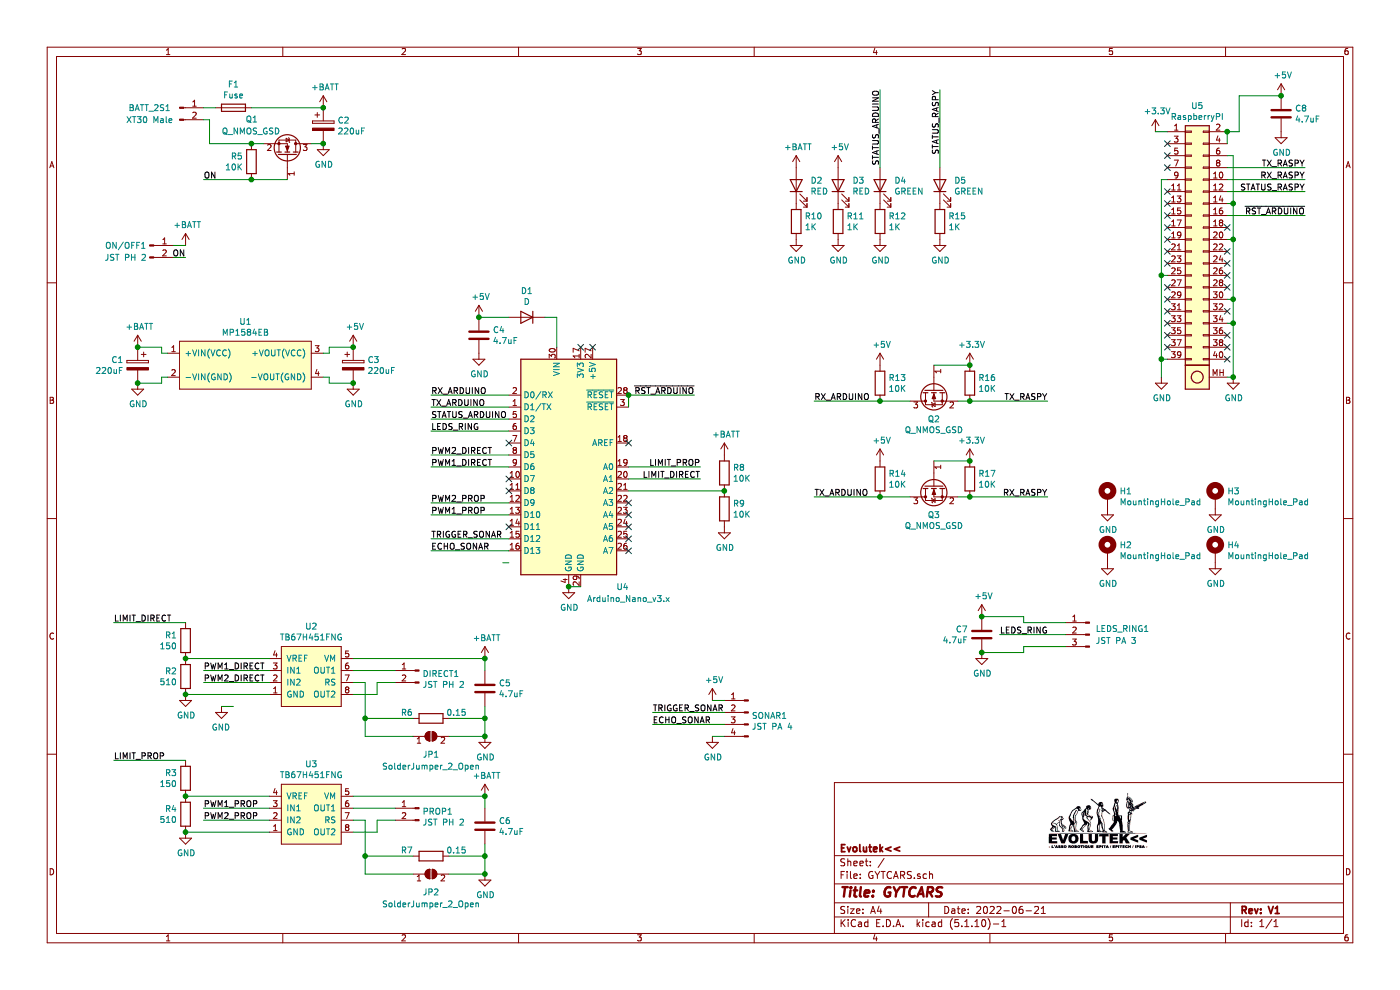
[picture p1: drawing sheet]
EESchema Schematic File Version 4
EELAYER 30 0
EELAYER END
$Descr A4 11693 8268
encoding utf-8
Sheet 1 1
Title "GYTCARS"
Date "2022-06-21"
Rev "V1"
Comp ""
Comment1 ""
Comment2 ""
Comment3 ""
Comment4 ""
$EndDescr
$Comp
L Connector:Conn_01x02_Male BATT_2S1
U 1 1
P 1500 900
F 0 "BATT_2S1" H 1250 900 50  0000 C CNN
F 1 "XT30 Male" H 1250 800 50  0000 C CNN
F 2 "ConnectorsEvo:XT30" H 1500 900 50  0001 C CNN
F 3 "~" H 1500 900 50  0001 C CNN
	1    1500 900 
	1    0    0    -1  
$EndComp
$Comp
L Device:Q_NMOS_GSD Q1
U 1 1
P 2400 1300
F 0 "Q1" V 2700 950 50  0000 L CNN
F 1 "Q_NMOS_GSD" V 2600 750 50  0000 L CNN
F 2 "Package_TO_SOT_SMD:SOT-23" H 2600 1400 50  0001 C CNN
F 3 "~" H 2400 1300 50  0001 C CNN
	1    2400 1300
	0    1    -1   0   
$EndComp
$Comp
L Device:R R5
U 1 1
P 2100 1350
F 0 "R5" H 2170 1396 50  0000 L CNN
F 1 "10K" H 2170 1305 50  0000 L CNN
F 2 "Resistor_SMD:R_0603_1608Metric" V 2030 1350 50  0001 C CNN
F 3 "~" H 2100 1350 50  0001 C CNN
	1    2100 1350
	-1   0    0    -1  
$EndComp
Wire Wire Line
	1700 900  1800 900 
$Comp
L Connector:Conn_01x02_Male ON/OFF1
U 1 1
P 1250 2050
F 0 "ON/OFF1" H 1050 2050 50  0000 C CNN
F 1 "JST PH 2" H 1050 1950 50  0000 C CNN
F 2 "Connector_JST:JST_PH_B2B-PH-K_1x02_P2.00mm_Vertical" H 1250 2050 50  0001 C CNN
F 3 "~" H 1250 2050 50  0001 C CNN
	1    1250 2050
	1    0    0    -1  
$EndComp
Text Label 1550 2150 2    50   ~ 0
ON
$Comp
L Device:LED D2
U 1 1
P 6650 1550
F 0 "D2" V 6689 1432 50  0000 R CNN
F 1 "RED" V 6598 1432 50  0000 R CNN
F 2 "LED_SMD:LED_0805_2012Metric" H 6650 1550 50  0001 C CNN
F 3 "~" H 6650 1550 50  0001 C CNN
	1    6650 1550
	0    -1   -1   0   
$EndComp
$Comp
L Device:R R10
U 1 1
P 6650 1850
F 0 "R10" H 6720 1896 50  0000 L CNN
F 1 "1K" H 6720 1805 50  0000 L CNN
F 2 "Resistor_SMD:R_0603_1608Metric" V 6580 1850 50  0001 C CNN
F 3 "~" H 6650 1850 50  0001 C CNN
	1    6650 1850
	1    0    0    -1  
$EndComp
$Comp
L power:GND #PWR024
U 1 1
P 6650 2000
F 0 "#PWR024" H 6650 1750 50  0001 C CNN
F 1 "GND" H 6655 1827 50  0000 C CNN
F 2 "" H 6650 2000 50  0001 C CNN
F 3 "" H 6650 2000 50  0001 C CNN
	1    6650 2000
	1    0    0    -1  
$EndComp
$Comp
L MCU_Module:Arduino_Nano_v3.x U4
U 1 1
P 4750 3900
F 0 "U4" H 5200 2900 50  0000 C CNN
F 1 "Arduino_Nano_v3.x" H 5250 2800 50  0000 C CNN
F 2 "ComponentsEvo:ArduinoNano" H 4750 3900 50  0001 C CIN
F 3 "http://www.mouser.com/pdfdocs/Gravitech_Arduino_Nano3_0.pdf" H 4750 3900 50  0001 C CNN
	1    4750 3900
	1    0    0    -1  
$EndComp
$Comp
L power:GND #PWR018
U 1 1
P 4750 4900
F 0 "#PWR018" H 4750 4650 50  0001 C CNN
F 1 "GND" H 4755 4727 50  0000 C CNN
F 2 "" H 4750 4900 50  0001 C CNN
F 3 "" H 4750 4900 50  0001 C CNN
	1    4750 4900
	1    0    0    -1  
$EndComp
Wire Wire Line
	4750 4900 4850 4900
Connection ~ 4750 4900
$Comp
L power:GND #PWR07
U 1 1
P 2700 1200
F 0 "#PWR07" H 2700 950 50  0001 C CNN
F 1 "GND" H 2705 1027 50  0000 C CNN
F 2 "" H 2700 1200 50  0001 C CNN
F 3 "" H 2700 1200 50  0001 C CNN
	1    2700 1200
	1    0    0    -1  
$EndComp
$Comp
L Device:Fuse F1
U 1 1
P 1950 900
F 0 "F1" V 1753 900 50  0000 C CNN
F 1 "Fuse" V 1844 900 50  0000 C CNN
F 2 "ComponentsEvo:0031.7701.11" V 1880 900 50  0001 C CNN
F 3 "~" H 1950 900 50  0001 C CNN
	1    1950 900 
	0    1    1    0   
$EndComp
$Comp
L ComponentsEvo:MP1584EB U1
U 1 1
P 2050 3050
F 0 "U1" H 2050 3415 50  0000 C CNN
F 1 "MP1584EB" H 2050 3324 50  0000 C CNN
F 2 "ComponentsEvo:MP1584EN" H 2050 2700 50  0001 C CNN
F 3 "" H 2050 2700 50  0001 C CNN
	1    2050 3050
	1    0    0    -1  
$EndComp
$Comp
L Device:CP C3
U 1 1
P 2950 3050
F 0 "C3" H 3068 3096 50  0000 L CNN
F 1 "220uF" H 3068 3005 50  0000 L CNN
F 2 "Capacitor_THT:CP_Radial_D8.0mm_P2.50mm" H 2988 2900 50  0001 C CNN
F 3 "~" H 2950 3050 50  0001 C CNN
	1    2950 3050
	1    0    0    -1  
$EndComp
Wire Wire Line
	1400 2950 1350 2950
Wire Wire Line
	1350 2950 1350 2900
Wire Wire Line
	1350 2900 1150 2900
Wire Wire Line
	2700 3150 2750 3150
Wire Wire Line
	2750 3150 2750 3200
Wire Wire Line
	2750 3200 2950 3200
$Comp
L power:GND #PWR011
U 1 1
P 2950 3200
F 0 "#PWR011" H 2950 2950 50  0001 C CNN
F 1 "GND" H 2955 3027 50  0000 C CNN
F 2 "" H 2950 3200 50  0001 C CNN
F 3 "" H 2950 3200 50  0001 C CNN
	1    2950 3200
	1    0    0    -1  
$EndComp
Connection ~ 2950 3200
$Comp
L power:GND #PWR02
U 1 1
P 1150 3200
F 0 "#PWR02" H 1150 2950 50  0001 C CNN
F 1 "GND" H 1155 3027 50  0000 C CNN
F 2 "" H 1150 3200 50  0001 C CNN
F 3 "" H 1150 3200 50  0001 C CNN
	1    1150 3200
	1    0    0    -1  
$EndComp
$Comp
L power:+5V #PWR012
U 1 1
P 4000 2650
F 0 "#PWR012" H 4000 2500 50  0001 C CNN
F 1 "+5V" H 4015 2823 50  0000 C CNN
F 2 "" H 4000 2650 50  0001 C CNN
F 3 "" H 4000 2650 50  0001 C CNN
	1    4000 2650
	1    0    0    -1  
$EndComp
NoConn ~ 4850 2900
NoConn ~ 4950 2900
$Comp
L Device:C C4
U 1 1
P 4000 2800
F 0 "C4" H 4115 2846 50  0000 L CNN
F 1 "4.7uF" H 4115 2755 50  0000 L CNN
F 2 "Capacitor_SMD:C_0603_1608Metric" H 4038 2650 50  0001 C CNN
F 3 "~" H 4000 2800 50  0001 C CNN
	1    4000 2800
	1    0    0    -1  
$EndComp
$Comp
L power:GND #PWR013
U 1 1
P 4000 2950
F 0 "#PWR013" H 4000 2700 50  0001 C CNN
F 1 "GND" H 4005 2777 50  0000 C CNN
F 2 "" H 4000 2950 50  0001 C CNN
F 3 "" H 4000 2950 50  0001 C CNN
	1    4000 2950
	1    0    0    -1  
$EndComp
Text Label 3600 3300 0    50   ~ 0
RX_ARDUINO
Text Label 3600 3400 0    50   ~ 0
TX_ARDUINO
$Comp
L Device:Q_NMOS_GSD Q2
U 1 1
P 7800 3250
F 0 "Q2" V 8049 3250 50  0000 C CNN
F 1 "Q_NMOS_GSD" V 8140 3250 50  0000 C CNN
F 2 "Package_TO_SOT_SMD:SOT-23" H 8000 3350 50  0001 C CNN
F 3 "~" H 7800 3250 50  0001 C CNN
	1    7800 3250
	0    -1   1    0   
$EndComp
$Comp
L Device:R R13
U 1 1
P 7350 3200
F 0 "R13" H 7420 3246 50  0000 L CNN
F 1 "10K" H 7420 3155 50  0000 L CNN
F 2 "Resistor_SMD:R_0603_1608Metric" V 7280 3200 50  0001 C CNN
F 3 "~" H 7350 3200 50  0001 C CNN
	1    7350 3200
	1    0    0    -1  
$EndComp
Wire Wire Line
	7600 3350 7350 3350
Connection ~ 7350 3350
Wire Wire Line
	7350 3350 6800 3350
Text Label 6800 3350 0    50   ~ 0
RX_ARDUINO
$Comp
L Device:R R16
U 1 1
P 8100 3200
F 0 "R16" H 8170 3246 50  0000 L CNN
F 1 "10K" H 8170 3155 50  0000 L CNN
F 2 "Resistor_SMD:R_0603_1608Metric" V 8030 3200 50  0001 C CNN
F 3 "~" H 8100 3200 50  0001 C CNN
	1    8100 3200
	1    0    0    -1  
$EndComp
Wire Wire Line
	7800 3050 8100 3050
Wire Wire Line
	8000 3350 8100 3350
$Comp
L power:+3.3V #PWR031
U 1 1
P 8100 3050
F 0 "#PWR031" H 8100 2900 50  0001 C CNN
F 1 "+3.3V" H 8115 3223 50  0000 C CNN
F 2 "" H 8100 3050 50  0001 C CNN
F 3 "" H 8100 3050 50  0001 C CNN
	1    8100 3050
	1    0    0    -1  
$EndComp
Connection ~ 8100 3050
Wire Wire Line
	8100 3350 8750 3350
Connection ~ 8100 3350
Text Label 8750 4150 2    50   ~ 0
RX_RASPY
$Comp
L Device:Q_NMOS_GSD Q3
U 1 1
P 7800 4050
F 0 "Q3" V 8049 4050 50  0000 C CNN
F 1 "Q_NMOS_GSD" V 8140 4050 50  0000 C CNN
F 2 "Package_TO_SOT_SMD:SOT-23" H 8000 4150 50  0001 C CNN
F 3 "~" H 7800 4050 50  0001 C CNN
	1    7800 4050
	0    -1   1    0   
$EndComp
$Comp
L Device:R R14
U 1 1
P 7350 4000
F 0 "R14" H 7420 4046 50  0000 L CNN
F 1 "10K" H 7420 3955 50  0000 L CNN
F 2 "Resistor_SMD:R_0603_1608Metric" V 7280 4000 50  0001 C CNN
F 3 "~" H 7350 4000 50  0001 C CNN
	1    7350 4000
	1    0    0    -1  
$EndComp
$Comp
L power:+5V #PWR029
U 1 1
P 7350 3850
F 0 "#PWR029" H 7350 3700 50  0001 C CNN
F 1 "+5V" H 7365 4023 50  0000 C CNN
F 2 "" H 7350 3850 50  0001 C CNN
F 3 "" H 7350 3850 50  0001 C CNN
	1    7350 3850
	1    0    0    -1  
$EndComp
Wire Wire Line
	7600 4150 7350 4150
Connection ~ 7350 4150
Wire Wire Line
	7350 4150 6800 4150
Text Label 6800 4150 0    50   ~ 0
TX_ARDUINO
$Comp
L Device:R R17
U 1 1
P 8100 4000
F 0 "R17" H 8170 4046 50  0000 L CNN
F 1 "10K" H 8170 3955 50  0000 L CNN
F 2 "Resistor_SMD:R_0603_1608Metric" V 8030 4000 50  0001 C CNN
F 3 "~" H 8100 4000 50  0001 C CNN
	1    8100 4000
	1    0    0    -1  
$EndComp
Wire Wire Line
	7800 3850 8100 3850
Wire Wire Line
	8000 4150 8100 4150
$Comp
L power:+3.3V #PWR032
U 1 1
P 8100 3850
F 0 "#PWR032" H 8100 3700 50  0001 C CNN
F 1 "+3.3V" H 8115 4023 50  0000 C CNN
F 2 "" H 8100 3850 50  0001 C CNN
F 3 "" H 8100 3850 50  0001 C CNN
	1    8100 3850
	1    0    0    -1  
$EndComp
Connection ~ 8100 3850
Wire Wire Line
	8100 4150 8750 4150
Connection ~ 8100 4150
Text Label 8750 3350 2    50   ~ 0
TX_RASPY
$Comp
L Device:LED D4
U 1 1
P 7350 1550
F 0 "D4" V 7389 1432 50  0000 R CNN
F 1 "GREEN" V 7298 1432 50  0000 R CNN
F 2 "LED_SMD:LED_0805_2012Metric" H 7350 1550 50  0001 C CNN
F 3 "~" H 7350 1550 50  0001 C CNN
	1    7350 1550
	0    -1   -1   0   
$EndComp
$Comp
L Device:R R12
U 1 1
P 7350 1850
F 0 "R12" H 7420 1896 50  0000 L CNN
F 1 "1K" H 7420 1805 50  0000 L CNN
F 2 "Resistor_SMD:R_0603_1608Metric" V 7280 1850 50  0001 C CNN
F 3 "~" H 7350 1850 50  0001 C CNN
	1    7350 1850
	1    0    0    -1  
$EndComp
$Comp
L power:GND #PWR027
U 1 1
P 7350 2000
F 0 "#PWR027" H 7350 1750 50  0001 C CNN
F 1 "GND" H 7355 1827 50  0000 C CNN
F 2 "" H 7350 2000 50  0001 C CNN
F 3 "" H 7350 2000 50  0001 C CNN
	1    7350 2000
	1    0    0    -1  
$EndComp
$Comp
L Device:LED D5
U 1 1
P 7850 1550
F 0 "D5" V 7889 1432 50  0000 R CNN
F 1 "GREEN" V 7798 1432 50  0000 R CNN
F 2 "LED_SMD:LED_0805_2012Metric" H 7850 1550 50  0001 C CNN
F 3 "~" H 7850 1550 50  0001 C CNN
	1    7850 1550
	0    -1   -1   0   
$EndComp
$Comp
L Device:R R15
U 1 1
P 7850 1850
F 0 "R15" H 7920 1896 50  0000 L CNN
F 1 "1K" H 7920 1805 50  0000 L CNN
F 2 "Resistor_SMD:R_0603_1608Metric" V 7780 1850 50  0001 C CNN
F 3 "~" H 7850 1850 50  0001 C CNN
	1    7850 1850
	1    0    0    -1  
$EndComp
$Comp
L power:GND #PWR030
U 1 1
P 7850 2000
F 0 "#PWR030" H 7850 1750 50  0001 C CNN
F 1 "GND" H 7855 1827 50  0000 C CNN
F 2 "" H 7850 2000 50  0001 C CNN
F 3 "" H 7850 2000 50  0001 C CNN
	1    7850 2000
	1    0    0    -1  
$EndComp
Wire Wire Line
	7350 750  7350 1400
Wire Wire Line
	7850 1400 7850 750 
Text Label 3600 3500 0    50   ~ 0
STATUS_ARDUINO
Wire Wire Line
	3600 3500 4250 3500
Text Label 7350 750  3    50   ~ 0
STATUS_ARDUINO
Text Label 7850 750  3    50   ~ 0
STATUS_RASPY
$Comp
L ComponentsEvo:TB67H451FNG U2
U 1 1
P 2600 5650
F 0 "U2" H 2600 5235 50  0000 C CNN
F 1 "TB67H451FNG" H 2600 5326 50  0000 C CNN
F 2 "ComponentsEvo:HSOP-8-1EP_3.9x4.9mm_P1.27mm_EP2.41x3.1mm_ThermalVias" H 2000 4800 50  0001 C CNN
F 3 "" H 2000 4800 50  0001 C CNN
	1    2600 5650
	1    0    0    1   
$EndComp
$Comp
L Connector:Conn_01x02_Male DIRECT1
U 1 1
P 3500 5600
F 0 "DIRECT1" H 3472 5574 50  0000 R CNN
F 1 "JST PH 2" H 3472 5483 50  0000 R CNN
F 2 "Connector_JST:JST_PH_B2B-PH-K_1x02_P2.00mm_Vertical" H 3500 5600 50  0001 C CNN
F 3 "~" H 3500 5600 50  0001 C CNN
	1    3500 5600
	-1   0    0    -1  
$EndComp
Text Label 1700 5600 0    50   ~ 0
PWM1_DIRECT
Text Label 1700 5700 0    50   ~ 0
PWM2_DIRECT
Wire Wire Line
	1700 5700 2250 5700
Wire Wire Line
	1700 5600 2250 5600
Wire Wire Line
	3300 5600 2950 5600
Wire Wire Line
	2950 5800 3150 5800
Wire Wire Line
	3150 5800 3150 5700
Wire Wire Line
	3150 5700 3300 5700
Wire Wire Line
	2950 5500 4050 5500
$Comp
L power:GND #PWR04
U 1 1
P 1550 5800
F 0 "#PWR04" H 1550 5550 50  0001 C CNN
F 1 "GND" H 1555 5627 50  0000 C CNN
F 2 "" H 1550 5800 50  0001 C CNN
F 3 "" H 1550 5800 50  0001 C CNN
	1    1550 5800
	1    0    0    -1  
$EndComp
Wire Wire Line
	1450 2050 1550 2050
$Comp
L power:+BATT #PWR06
U 1 1
P 2700 900
F 0 "#PWR06" H 2700 750 50  0001 C CNN
F 1 "+BATT" H 2715 1073 50  0000 C CNN
F 2 "" H 2700 900 50  0001 C CNN
F 3 "" H 2700 900 50  0001 C CNN
	1    2700 900 
	1    0    0    -1  
$EndComp
Wire Wire Line
	1450 2150 1550 2150
Text Label 1700 1500 0    50   ~ 0
ON
NoConn ~ 5250 3700
Text Label 5850 4000 2    50   ~ 0
LIMIT_DIRECT
Text Label 5850 3900 2    50   ~ 0
LIMIT_PROP
$Comp
L Device:R R1
U 1 1
P 1550 5350
F 0 "R1" H 1620 5396 50  0000 L CNN
F 1 "150" H 1620 5305 50  0000 L CNN
F 2 "Resistor_SMD:R_0603_1608Metric" V 1480 5350 50  0001 C CNN
F 3 "~" H 1550 5350 50  0001 C CNN
	1    1550 5350
	-1   0    0    -1  
$EndComp
$Comp
L Device:R R2
U 1 1
P 1550 5650
F 0 "R2" H 1620 5696 50  0000 L CNN
F 1 "510" H 1620 5605 50  0000 L CNN
F 2 "Resistor_SMD:R_0603_1608Metric" V 1480 5650 50  0001 C CNN
F 3 "~" H 1550 5650 50  0001 C CNN
	1    1550 5650
	-1   0    0    -1  
$EndComp
Wire Wire Line
	1550 5500 2250 5500
Connection ~ 1550 5500
Text Label 950  5200 0    50   ~ 0
LIMIT_DIRECT
Wire Wire Line
	1550 5200 950  5200
Wire Wire Line
	1550 5800 2250 5800
Connection ~ 1550 5800
Text Label 3600 3900 0    50   ~ 0
PWM1_DIRECT
Text Label 3600 3800 0    50   ~ 0
PWM2_DIRECT
Text Label 3600 4300 0    50   ~ 0
PWM1_PROP
Text Label 3600 4200 0    50   ~ 0
PWM2_PROP
$Comp
L ComponentsEvo:TB67H451FNG U3
U 1 1
P 2600 6800
F 0 "U3" H 2600 6385 50  0000 C CNN
F 1 "TB67H451FNG" H 2600 6476 50  0000 C CNN
F 2 "ComponentsEvo:HSOP-8-1EP_3.9x4.9mm_P1.27mm_EP2.41x3.1mm_ThermalVias" H 2000 5950 50  0001 C CNN
F 3 "" H 2000 5950 50  0001 C CNN
	1    2600 6800
	1    0    0    1   
$EndComp
$Comp
L Connector:Conn_01x02_Male PROP1
U 1 1
P 3500 6750
F 0 "PROP1" H 3472 6724 50  0000 R CNN
F 1 "JST PH 2" H 3472 6633 50  0000 R CNN
F 2 "Connector_JST:JST_PH_B2B-PH-K_1x02_P2.00mm_Vertical" H 3500 6750 50  0001 C CNN
F 3 "~" H 3500 6750 50  0001 C CNN
	1    3500 6750
	-1   0    0    -1  
$EndComp
Text Label 1700 6750 0    50   ~ 0
PWM1_PROP
Text Label 1700 6850 0    50   ~ 0
PWM2_PROP
Wire Wire Line
	1700 6850 2250 6850
Wire Wire Line
	1700 6750 2250 6750
Wire Wire Line
	3300 6750 2950 6750
Wire Wire Line
	2950 6950 3150 6950
Wire Wire Line
	3150 6950 3150 6850
Wire Wire Line
	3150 6850 3300 6850
$Comp
L Device:C C6
U 1 1
P 4050 6900
F 0 "C6" H 4165 6946 50  0000 L CNN
F 1 "4.7uF" H 4165 6855 50  0000 L CNN
F 2 "Capacitor_SMD:C_0603_1608Metric" H 4088 6750 50  0001 C CNN
F 3 "~" H 4050 6900 50  0001 C CNN
	1    4050 6900
	1    0    0    -1  
$EndComp
$Comp
L power:GND #PWR017
U 1 1
P 4050 7300
F 0 "#PWR017" H 4050 7050 50  0001 C CNN
F 1 "GND" H 4055 7127 50  0000 C CNN
F 2 "" H 4050 7300 50  0001 C CNN
F 3 "" H 4050 7300 50  0001 C CNN
	1    4050 7300
	1    0    0    -1  
$EndComp
Wire Wire Line
	2950 6650 4050 6650
$Comp
L Device:R R3
U 1 1
P 1550 6500
F 0 "R3" H 1620 6546 50  0000 L CNN
F 1 "150" H 1620 6455 50  0000 L CNN
F 2 "Resistor_SMD:R_0603_1608Metric" V 1480 6500 50  0001 C CNN
F 3 "~" H 1550 6500 50  0001 C CNN
	1    1550 6500
	-1   0    0    -1  
$EndComp
$Comp
L Device:R R4
U 1 1
P 1550 6800
F 0 "R4" H 1620 6846 50  0000 L CNN
F 1 "510" H 1620 6755 50  0000 L CNN
F 2 "Resistor_SMD:R_0603_1608Metric" V 1480 6800 50  0001 C CNN
F 3 "~" H 1550 6800 50  0001 C CNN
	1    1550 6800
	-1   0    0    -1  
$EndComp
Wire Wire Line
	1550 6650 2250 6650
Connection ~ 1550 6650
Text Label 950  6350 0    50   ~ 0
LIMIT_PROP
Wire Wire Line
	1550 6350 950  6350
Wire Wire Line
	1550 6950 2250 6950
Connection ~ 1550 6950
$Comp
L Connector:Conn_01x03_Male LEDS_RING1
U 1 1
P 9100 5300
F 0 "LEDS_RING1" H 9050 5350 50  0000 R CNN
F 1 "JST PA 3" H 9050 5250 50  0000 R CNN
F 2 "ConnectorsEvo:S03B-PASK" H 9100 5300 50  0001 C CNN
F 3 "~" H 9100 5300 50  0001 C CNN
	1    9100 5300
	-1   0    0    -1  
$EndComp
$Comp
L Device:C C7
U 1 1
P 8200 5300
F 0 "C7" H 8315 5346 50  0000 L CNN
F 1 "4.7uF" H 8315 5255 50  0000 L CNN
F 2 "Capacitor_SMD:C_0603_1608Metric" H 8238 5150 50  0001 C CNN
F 3 "~" H 8200 5300 50  0001 C CNN
	1    8200 5300
	-1   0    0    -1  
$EndComp
Text Label 8350 5300 0    50   ~ 0
LEDS_RING
Wire Wire Line
	8350 5300 8900 5300
Wire Wire Line
	8900 5200 8550 5200
Wire Wire Line
	8550 5200 8550 5150
Wire Wire Line
	8550 5150 8200 5150
Wire Wire Line
	8200 5450 8550 5450
Wire Wire Line
	8550 5450 8550 5400
Wire Wire Line
	8550 5400 8900 5400
$Comp
L power:+5V #PWR033
U 1 1
P 8200 5150
F 0 "#PWR033" H 8200 5000 50  0001 C CNN
F 1 "+5V" H 8215 5323 50  0000 C CNN
F 2 "" H 8200 5150 50  0001 C CNN
F 3 "" H 8200 5150 50  0001 C CNN
	1    8200 5150
	1    0    0    -1  
$EndComp
Connection ~ 8200 5150
$Comp
L power:GND #PWR034
U 1 1
P 8200 5450
F 0 "#PWR034" H 8200 5200 50  0001 C CNN
F 1 "GND" H 8205 5277 50  0000 C CNN
F 2 "" H 8200 5450 50  0001 C CNN
F 3 "" H 8200 5450 50  0001 C CNN
	1    8200 5450
	1    0    0    -1  
$EndComp
Connection ~ 8200 5450
Text Label 3600 3600 0    50   ~ 0
LEDS_RING
$Comp
L Connector:Conn_01x04_Male SONAR1
U 1 1
P 6250 5950
F 0 "SONAR1" H 6222 5924 50  0000 R CNN
F 1 "JST PA 4" H 6222 5833 50  0000 R CNN
F 2 "ConnectorsEvo:S04B-PASK" H 6250 5950 50  0001 C CNN
F 3 "~" H 6250 5950 50  0001 C CNN
	1    6250 5950
	-1   0    0    -1  
$EndComp
$Comp
L power:+5V #PWR019
U 1 1
P 5950 5850
F 0 "#PWR019" H 5950 5700 50  0001 C CNN
F 1 "+5V" H 5965 6023 50  0000 C CNN
F 2 "" H 5950 5850 50  0001 C CNN
F 3 "" H 5950 5850 50  0001 C CNN
	1    5950 5850
	1    0    0    -1  
$EndComp
Wire Wire Line
	5950 5850 6050 5850
Wire Wire Line
	6050 6150 5950 6150
$Comp
L power:GND #PWR020
U 1 1
P 5950 6150
F 0 "#PWR020" H 5950 5900 50  0001 C CNN
F 1 "GND" H 5955 5977 50  0000 C CNN
F 2 "" H 5950 6150 50  0001 C CNN
F 3 "" H 5950 6150 50  0001 C CNN
	1    5950 6150
	1    0    0    -1  
$EndComp
Text Label 5450 6050 0    50   ~ 0
ECHO_SONAR
Text Label 5450 5950 0    50   ~ 0
TRIGGER_SONAR
Wire Wire Line
	5450 6050 6050 6050
Wire Wire Line
	5450 5950 6050 5950
$Comp
L Device:CP C2
U 1 1
P 2700 1050
F 0 "C2" H 2818 1096 50  0000 L CNN
F 1 "220uF" H 2818 1005 50  0000 L CNN
F 2 "Capacitor_THT:CP_Radial_D8.0mm_P2.50mm" H 2738 900 50  0001 C CNN
F 3 "~" H 2700 1050 50  0001 C CNN
	1    2700 1050
	1    0    0    -1  
$EndComp
Wire Wire Line
	2600 1200 2700 1200
Connection ~ 2700 1200
Wire Wire Line
	2100 1500 2400 1500
Wire Wire Line
	2200 1200 2100 1200
Wire Wire Line
	2100 900  2700 900 
Connection ~ 2700 900 
Wire Wire Line
	2100 1200 1750 1200
Wire Wire Line
	1750 1200 1750 1000
Wire Wire Line
	1750 1000 1700 1000
Connection ~ 2100 1200
Wire Wire Line
	2100 1500 1700 1500
Connection ~ 2100 1500
$Comp
L Device:R R9
U 1 1
P 6050 4250
F 0 "R9" H 6120 4296 50  0000 L CNN
F 1 "10K" H 6120 4205 50  0000 L CNN
F 2 "Resistor_SMD:R_0603_1608Metric" V 5980 4250 50  0001 C CNN
F 3 "~" H 6050 4250 50  0001 C CNN
	1    6050 4250
	1    0    0    -1  
$EndComp
$Comp
L Device:R R8
U 1 1
P 6050 3950
F 0 "R8" H 6120 3996 50  0000 L CNN
F 1 "10K" H 6120 3905 50  0000 L CNN
F 2 "Resistor_SMD:R_0603_1608Metric" V 5980 3950 50  0001 C CNN
F 3 "~" H 6050 3950 50  0001 C CNN
	1    6050 3950
	1    0    0    -1  
$EndComp
$Comp
L power:+BATT #PWR021
U 1 1
P 6050 3800
F 0 "#PWR021" H 6050 3650 50  0001 C CNN
F 1 "+BATT" H 6065 3973 50  0000 C CNN
F 2 "" H 6050 3800 50  0001 C CNN
F 3 "" H 6050 3800 50  0001 C CNN
	1    6050 3800
	1    0    0    -1  
$EndComp
Wire Wire Line
	6050 4100 5250 4100
Connection ~ 6050 4100
$Comp
L power:GND #PWR022
U 1 1
P 6050 4400
F 0 "#PWR022" H 6050 4150 50  0001 C CNN
F 1 "GND" H 6055 4227 50  0000 C CNN
F 2 "" H 6050 4400 50  0001 C CNN
F 3 "" H 6050 4400 50  0001 C CNN
	1    6050 4400
	1    0    0    -1  
$EndComp
$Comp
L ComponentsEvo:RaspberryPI U5
U 1 1
P 10000 2050
F 0 "U5" H 10000 3217 50  0000 C CNN
F 1 "RaspberryPI" H 10000 3126 50  0000 C CNN
F 2 "ComponentsEvo:Shield_Raspberry_Pi_Zero_W" H 10500 1700 50  0001 C CNN
F 3 "" H 10500 1700 50  0001 C CNN
	1    10000 2050
	1    0    0    -1  
$EndComp
$Comp
L power:GND #PWR037
U 1 1
P 10300 3150
F 0 "#PWR037" H 10300 2900 50  0001 C CNN
F 1 "GND" H 10305 2977 50  0000 C CNN
F 2 "" H 10300 3150 50  0001 C CNN
F 3 "" H 10300 3150 50  0001 C CNN
	1    10300 3150
	1    0    0    -1  
$EndComp
Wire Wire Line
	10250 1200 10250 1100
Wire Wire Line
	10250 1100 10350 1100
Connection ~ 10250 1100
$Comp
L power:+5V #PWR038
U 1 1
P 10700 800
F 0 "#PWR038" H 10700 650 50  0001 C CNN
F 1 "+5V" H 10715 973 50  0000 C CNN
F 2 "" H 10700 800 50  0001 C CNN
F 3 "" H 10700 800 50  0001 C CNN
	1    10700 800 
	1    0    0    -1  
$EndComp
$Comp
L power:+3.3V #PWR035
U 1 1
P 9650 1100
F 0 "#PWR035" H 9650 950 50  0001 C CNN
F 1 "+3.3V" H 9665 1273 50  0000 C CNN
F 2 "" H 9650 1100 50  0001 C CNN
F 3 "" H 9650 1100 50  0001 C CNN
	1    9650 1100
	1    0    0    -1  
$EndComp
Wire Wire Line
	9650 1100 9750 1100
Text Label 10900 1400 2    50   ~ 0
TX_RASPY
Text Label 10900 1500 2    50   ~ 0
RX_RASPY
Wire Wire Line
	10250 1300 10300 1300
Wire Wire Line
	10300 1300 10300 1700
Wire Wire Line
	10300 3150 10250 3150
Connection ~ 10300 3150
Wire Wire Line
	10250 2700 10300 2700
Connection ~ 10300 2700
Wire Wire Line
	10300 2700 10300 3150
Wire Wire Line
	10250 2500 10300 2500
Connection ~ 10300 2500
Wire Wire Line
	10300 2500 10300 2700
Wire Wire Line
	10250 2000 10300 2000
Connection ~ 10300 2000
Wire Wire Line
	10300 2000 10300 2500
Wire Wire Line
	10250 1700 10300 1700
Connection ~ 10300 1700
Wire Wire Line
	10300 1700 10300 2000
Wire Wire Line
	9750 3000 9700 3000
Connection ~ 9700 3000
Wire Wire Line
	9700 3000 9700 3150
Wire Wire Line
	9750 2300 9700 2300
Connection ~ 9700 2300
Wire Wire Line
	9700 2300 9700 3000
Wire Wire Line
	9750 1500 9700 1500
Wire Wire Line
	9700 1500 9700 2300
NoConn ~ 5250 4200
NoConn ~ 5250 4300
NoConn ~ 5250 4400
NoConn ~ 5250 4500
NoConn ~ 5250 4600
NoConn ~ 4250 4400
NoConn ~ 4250 4100
NoConn ~ 4250 4000
NoConn ~ 4250 3700
NoConn ~ 9750 1200
NoConn ~ 9750 1300
NoConn ~ 9750 1400
NoConn ~ 9750 1600
NoConn ~ 9750 1700
NoConn ~ 9750 1800
NoConn ~ 9750 1900
NoConn ~ 9750 2000
NoConn ~ 9750 2100
NoConn ~ 9750 2200
NoConn ~ 9750 2400
NoConn ~ 9750 2500
NoConn ~ 9750 2600
NoConn ~ 9750 2700
NoConn ~ 9750 2800
NoConn ~ 9750 2900
NoConn ~ 10250 2900
NoConn ~ 10250 3000
NoConn ~ 10250 2800
NoConn ~ 10250 2600
NoConn ~ 10250 2400
NoConn ~ 10250 2300
NoConn ~ 10250 2200
NoConn ~ 10250 2100
NoConn ~ 10250 1900
$Comp
L Device:LED D3
U 1 1
P 7000 1550
F 0 "D3" V 7039 1432 50  0000 R CNN
F 1 "RED" V 6948 1432 50  0000 R CNN
F 2 "LED_SMD:LED_0805_2012Metric" H 7000 1550 50  0001 C CNN
F 3 "~" H 7000 1550 50  0001 C CNN
	1    7000 1550
	0    -1   -1   0   
$EndComp
$Comp
L Device:R R11
U 1 1
P 7000 1850
F 0 "R11" H 7070 1896 50  0000 L CNN
F 1 "1K" H 7070 1805 50  0000 L CNN
F 2 "Resistor_SMD:R_0603_1608Metric" V 6930 1850 50  0001 C CNN
F 3 "~" H 7000 1850 50  0001 C CNN
	1    7000 1850
	1    0    0    -1  
$EndComp
$Comp
L power:GND #PWR026
U 1 1
P 7000 2000
F 0 "#PWR026" H 7000 1750 50  0001 C CNN
F 1 "GND" H 7005 1827 50  0000 C CNN
F 2 "" H 7000 2000 50  0001 C CNN
F 3 "" H 7000 2000 50  0001 C CNN
	1    7000 2000
	1    0    0    -1  
$EndComp
$Comp
L power:+5V #PWR028
U 1 1
P 7350 3050
F 0 "#PWR028" H 7350 2900 50  0001 C CNN
F 1 "+5V" H 7365 3223 50  0000 C CNN
F 2 "" H 7350 3050 50  0001 C CNN
F 3 "" H 7350 3050 50  0001 C CNN
	1    7350 3050
	1    0    0    -1  
$EndComp
$Comp
L power:+5V #PWR025
U 1 1
P 7000 1400
F 0 "#PWR025" H 7000 1250 50  0001 C CNN
F 1 "+5V" H 7015 1573 50  0000 C CNN
F 2 "" H 7000 1400 50  0001 C CNN
F 3 "" H 7000 1400 50  0001 C CNN
	1    7000 1400
	1    0    0    -1  
$EndComp
Text Label 10900 1600 2    50   ~ 0
STATUS_RASPY
Wire Wire Line
	10250 1600 10900 1600
Wire Wire Line
	10250 1400 10900 1400
Wire Wire Line
	10250 1500 10900 1500
Wire Wire Line
	5250 3400 5250 3300
Text Label 5800 3300 2    50   ~ 0
~RST_ARDUINO
Wire Wire Line
	5250 3300 5800 3300
Connection ~ 5250 3300
Wire Wire Line
	5250 4000 5850 4000
Wire Wire Line
	5250 3900 5850 3900
Wire Wire Line
	3600 3400 4250 3400
Wire Wire Line
	3600 3300 4250 3300
Wire Wire Line
	3600 4300 4250 4300
Wire Wire Line
	3600 4200 4250 4200
Wire Wire Line
	3600 3800 4250 3800
Wire Wire Line
	3600 3900 4250 3900
Wire Wire Line
	3600 3600 4250 3600
$Comp
L Device:R R7
U 1 1
P 3600 7150
F 0 "R7" V 3550 7300 50  0000 L CNN
F 1 "0.15" V 3550 6850 50  0000 L CNN
F 2 "Resistor_SMD:R_0805_2012Metric" V 3530 7150 50  0001 C CNN
F 3 "~" H 3600 7150 50  0001 C CNN
	1    3600 7150
	0    -1   1    0   
$EndComp
Wire Wire Line
	3050 6850 2950 6850
Wire Wire Line
	3050 5700 2950 5700
Text Label 3600 4600 0    50   ~ 0
ECHO_SONAR
Text Label 3600 4500 0    50   ~ 0
TRIGGER_SONAR
Wire Wire Line
	3600 4500 4250 4500
Wire Wire Line
	3600 4600 4250 4600
Wire Wire Line
	4200 4700 4250 4700
$Comp
L power:+BATT #PWR03
U 1 1
P 1550 2050
F 0 "#PWR03" H 1550 1900 50  0001 C CNN
F 1 "+BATT" H 1565 2223 50  0000 C CNN
F 2 "" H 1550 2050 50  0001 C CNN
F 3 "" H 1550 2050 50  0001 C CNN
	1    1550 2050
	1    0    0    -1  
$EndComp
$Comp
L power:+BATT #PWR023
U 1 1
P 6650 1400
F 0 "#PWR023" H 6650 1250 50  0001 C CNN
F 1 "+BATT" H 6665 1573 50  0000 C CNN
F 2 "" H 6650 1400 50  0001 C CNN
F 3 "" H 6650 1400 50  0001 C CNN
	1    6650 1400
	1    0    0    -1  
$EndComp
$Comp
L power:+BATT #PWR01
U 1 1
P 1150 2900
F 0 "#PWR01" H 1150 2750 50  0001 C CNN
F 1 "+BATT" H 1165 3073 50  0000 C CNN
F 2 "" H 1150 2900 50  0001 C CNN
F 3 "" H 1150 2900 50  0001 C CNN
	1    1150 2900
	1    0    0    -1  
$EndComp
Text Label 10900 1800 2    50   ~ 0
~RST_ARDUINO
Wire Wire Line
	10250 1800 10900 1800
$Comp
L power:+BATT #PWR014
U 1 1
P 4050 5500
F 0 "#PWR014" H 4050 5350 50  0001 C CNN
F 1 "+BATT" H 4065 5673 50  0000 C CNN
F 2 "" H 4050 5500 50  0001 C CNN
F 3 "" H 4050 5500 50  0001 C CNN
	1    4050 5500
	1    0    0    -1  
$EndComp
Connection ~ 4050 5500
$Comp
L power:+BATT #PWR016
U 1 1
P 4050 6650
F 0 "#PWR016" H 4050 6500 50  0001 C CNN
F 1 "+BATT" H 4065 6823 50  0000 C CNN
F 2 "" H 4050 6650 50  0001 C CNN
F 3 "" H 4050 6650 50  0001 C CNN
	1    4050 6650
	1    0    0    -1  
$EndComp
Connection ~ 4050 6650
$Comp
L power:+5V #PWR010
U 1 1
P 2950 2900
F 0 "#PWR010" H 2950 2750 50  0001 C CNN
F 1 "+5V" H 2965 3073 50  0000 C CNN
F 2 "" H 2950 2900 50  0001 C CNN
F 3 "" H 2950 2900 50  0001 C CNN
	1    2950 2900
	1    0    0    -1  
$EndComp
$Comp
L Device:CP C1
U 1 1
P 1150 3050
F 0 "C1" H 1268 3096 50  0000 L CNN
F 1 "220uF" H 1268 3005 50  0000 L CNN
F 2 "Capacitor_THT:CP_Radial_D8.0mm_P2.50mm" H 1188 2900 50  0001 C CNN
F 3 "~" H 1150 3050 50  0001 C CNN
	1    1150 3050
	-1   0    0    -1  
$EndComp
Wire Wire Line
	2700 2950 2750 2950
Wire Wire Line
	2750 2950 2750 2900
Wire Wire Line
	2750 2900 2950 2900
Connection ~ 2950 2900
Wire Wire Line
	1400 3150 1350 3150
Wire Wire Line
	1350 3150 1350 3200
Wire Wire Line
	1350 3200 1150 3200
Connection ~ 1150 2900
Connection ~ 1150 3200
$Comp
L Device:C C8
U 1 1
P 10700 950
F 0 "C8" H 10815 996 50  0000 L CNN
F 1 "4.7uF" H 10815 905 50  0000 L CNN
F 2 "Capacitor_SMD:C_0603_1608Metric" H 10738 800 50  0001 C CNN
F 3 "~" H 10700 950 50  0001 C CNN
	1    10700 950 
	1    0    0    -1  
$EndComp
$Comp
L power:GND #PWR039
U 1 1
P 10700 1100
F 0 "#PWR039" H 10700 850 50  0001 C CNN
F 1 "GND" H 10705 927 50  0000 C CNN
F 2 "" H 10700 1100 50  0001 C CNN
F 3 "" H 10700 1100 50  0001 C CNN
	1    10700 1100
	1    0    0    -1  
$EndComp
Wire Wire Line
	10350 1100 10350 800 
Wire Wire Line
	10350 800  10700 800 
Connection ~ 10700 800 
Wire Wire Line
	4050 6650 4050 6750
Wire Wire Line
	4050 7050 4050 7150
Connection ~ 4050 7150
$Comp
L Device:R R6
U 1 1
P 3600 6000
F 0 "R6" V 3550 6150 50  0000 L CNN
F 1 "0.15" V 3550 5700 50  0000 L CNN
F 2 "Resistor_SMD:R_0805_2012Metric" V 3530 6000 50  0001 C CNN
F 3 "~" H 3600 6000 50  0001 C CNN
	1    3600 6000
	0    -1   1    0   
$EndComp
$Comp
L power:GND #PWR015
U 1 1
P 4050 6150
F 0 "#PWR015" H 4050 5900 50  0001 C CNN
F 1 "GND" H 4055 5977 50  0000 C CNN
F 2 "" H 4050 6150 50  0001 C CNN
F 3 "" H 4050 6150 50  0001 C CNN
	1    4050 6150
	1    0    0    -1  
$EndComp
$Comp
L Device:C C5
U 1 1
P 4050 5750
F 0 "C5" H 4165 5796 50  0000 L CNN
F 1 "4.7uF" H 4165 5705 50  0000 L CNN
F 2 "Capacitor_SMD:C_0603_1608Metric" H 4088 5600 50  0001 C CNN
F 3 "~" H 4050 5750 50  0001 C CNN
	1    4050 5750
	1    0    0    -1  
$EndComp
Wire Wire Line
	3750 7150 4050 7150
Wire Wire Line
	4050 5500 4050 5600
Wire Wire Line
	3750 6000 4050 6000
Wire Wire Line
	4050 6000 4050 5900
$Comp
L power:GND #PWR08
U 1 1
P 1850 5900
F 0 "#PWR08" H 1850 5650 50  0001 C CNN
F 1 "GND" H 1855 5727 50  0000 C CNN
F 2 "" H 1850 5900 50  0001 C CNN
F 3 "" H 1850 5900 50  0001 C CNN
	1    1850 5900
	-1   0    0    -1  
$EndComp
Wire Wire Line
	1850 5900 1950 5900
$Comp
L Device:D D1
U 1 1
P 4400 2650
F 0 "D1" H 4400 2433 50  0000 C CNN
F 1 "D" H 4400 2524 50  0000 C CNN
F 2 "Diode_SMD:D_SOD-523" H 4400 2650 50  0001 C CNN
F 3 "~" H 4400 2650 50  0001 C CNN
	1    4400 2650
	-1   0    0    1   
$EndComp
Wire Wire Line
	4550 2650 4650 2650
Wire Wire Line
	4650 2650 4650 2900
Wire Wire Line
	4250 2650 4000 2650
Connection ~ 4000 2650
$Comp
L Mechanical:MountingHole_Pad H1
U 1 1
P 9250 4150
F 0 "H1" H 9350 4199 50  0000 L CNN
F 1 "MountingHole_Pad" H 9350 4108 50  0000 L CNN
F 2 "MountingHole:MountingHole_2.2mm_M2_Pad_Via" H 9250 4150 50  0001 C CNN
F 3 "~" H 9250 4150 50  0001 C CNN
	1    9250 4150
	1    0    0    -1  
$EndComp
$Comp
L power:GND #PWR036
U 1 1
P 9700 3150
F 0 "#PWR036" H 9700 2900 50  0001 C CNN
F 1 "GND" H 9705 2977 50  0000 C CNN
F 2 "" H 9700 3150 50  0001 C CNN
F 3 "" H 9700 3150 50  0001 C CNN
	1    9700 3150
	1    0    0    -1  
$EndComp
$Comp
L power:GND #PWR040
U 1 1
P 9250 4250
F 0 "#PWR040" H 9250 4000 50  0001 C CNN
F 1 "GND" H 9255 4077 50  0000 C CNN
F 2 "" H 9250 4250 50  0001 C CNN
F 3 "" H 9250 4250 50  0001 C CNN
	1    9250 4250
	1    0    0    -1  
$EndComp
$Comp
L Mechanical:MountingHole_Pad H2
U 1 1
P 9250 4600
F 0 "H2" H 9350 4649 50  0000 L CNN
F 1 "MountingHole_Pad" H 9350 4558 50  0000 L CNN
F 2 "MountingHole:MountingHole_2.2mm_M2_Pad_Via" H 9250 4600 50  0001 C CNN
F 3 "~" H 9250 4600 50  0001 C CNN
	1    9250 4600
	1    0    0    -1  
$EndComp
$Comp
L power:GND #PWR041
U 1 1
P 9250 4700
F 0 "#PWR041" H 9250 4450 50  0001 C CNN
F 1 "GND" H 9255 4527 50  0000 C CNN
F 2 "" H 9250 4700 50  0001 C CNN
F 3 "" H 9250 4700 50  0001 C CNN
	1    9250 4700
	1    0    0    -1  
$EndComp
$Comp
L Mechanical:MountingHole_Pad H3
U 1 1
P 10150 4150
F 0 "H3" H 10250 4199 50  0000 L CNN
F 1 "MountingHole_Pad" H 10250 4108 50  0000 L CNN
F 2 "MountingHole:MountingHole_2.2mm_M2_Pad_Via" H 10150 4150 50  0001 C CNN
F 3 "~" H 10150 4150 50  0001 C CNN
	1    10150 4150
	1    0    0    -1  
$EndComp
$Comp
L power:GND #PWR042
U 1 1
P 10150 4250
F 0 "#PWR042" H 10150 4000 50  0001 C CNN
F 1 "GND" H 10155 4077 50  0000 C CNN
F 2 "" H 10150 4250 50  0001 C CNN
F 3 "" H 10150 4250 50  0001 C CNN
	1    10150 4250
	1    0    0    -1  
$EndComp
$Comp
L Mechanical:MountingHole_Pad H4
U 1 1
P 10150 4600
F 0 "H4" H 10250 4649 50  0000 L CNN
F 1 "MountingHole_Pad" H 10250 4558 50  0000 L CNN
F 2 "MountingHole:MountingHole_2.2mm_M2_Pad_Via" H 10150 4600 50  0001 C CNN
F 3 "~" H 10150 4600 50  0001 C CNN
	1    10150 4600
	1    0    0    -1  
$EndComp
$Comp
L power:GND #PWR043
U 1 1
P 10150 4700
F 0 "#PWR043" H 10150 4450 50  0001 C CNN
F 1 "GND" H 10155 4527 50  0000 C CNN
F 2 "" H 10150 4700 50  0001 C CNN
F 3 "" H 10150 4700 50  0001 C CNN
	1    10150 4700
	1    0    0    -1  
$EndComp
$Comp
L power:GND #PWR05
U 1 1
P 1550 6950
F 0 "#PWR05" H 1550 6700 50  0001 C CNN
F 1 "GND" H 1555 6777 50  0000 C CNN
F 2 "" H 1550 6950 50  0001 C CNN
F 3 "" H 1550 6950 50  0001 C CNN
	1    1550 6950
	1    0    0    -1  
$EndComp
Wire Wire Line
	3750 6150 4050 6150
Wire Wire Line
	4050 6000 4050 6150
Connection ~ 4050 6000
Connection ~ 4050 6150
Wire Wire Line
	3450 6150 3050 6150
Wire Wire Line
	3050 5700 3050 6000
Wire Wire Line
	3050 6000 3450 6000
Connection ~ 3050 6000
Wire Wire Line
	3050 6000 3050 6150
$Comp
L Jumper:SolderJumper_2_Open JP1
U 1 1
P 3600 6150
F 0 "JP1" H 3600 6000 50  0000 C CNN
F 1 "SolderJumper_2_Open" H 3600 5900 50  0000 C CNN
F 2 "Connector_PinHeader_2.54mm:PinHeader_1x02_P2.54mm_Vertical" H 3600 6150 50  0001 C CNN
F 3 "~" H 3600 6150 50  0001 C CNN
	1    3600 6150
	1    0    0    -1  
$EndComp
$Comp
L Jumper:SolderJumper_2_Open JP2
U 1 1
P 3600 7300
F 0 "JP2" H 3600 7150 50  0000 C CNN
F 1 "SolderJumper_2_Open" H 3600 7050 50  0000 C CNN
F 2 "Connector_PinHeader_2.54mm:PinHeader_1x02_P2.54mm_Vertical" H 3600 7300 50  0001 C CNN
F 3 "~" H 3600 7300 50  0001 C CNN
	1    3600 7300
	1    0    0    -1  
$EndComp
Wire Wire Line
	3750 7300 4050 7300
Wire Wire Line
	4050 7300 4050 7150
Connection ~ 4050 7300
Wire Wire Line
	3450 7300 3050 7300
Wire Wire Line
	3050 6850 3050 7150
Wire Wire Line
	3050 7150 3450 7150
Connection ~ 3050 7150
Wire Wire Line
	3050 7150 3050 7300
$EndSCHEMATC
